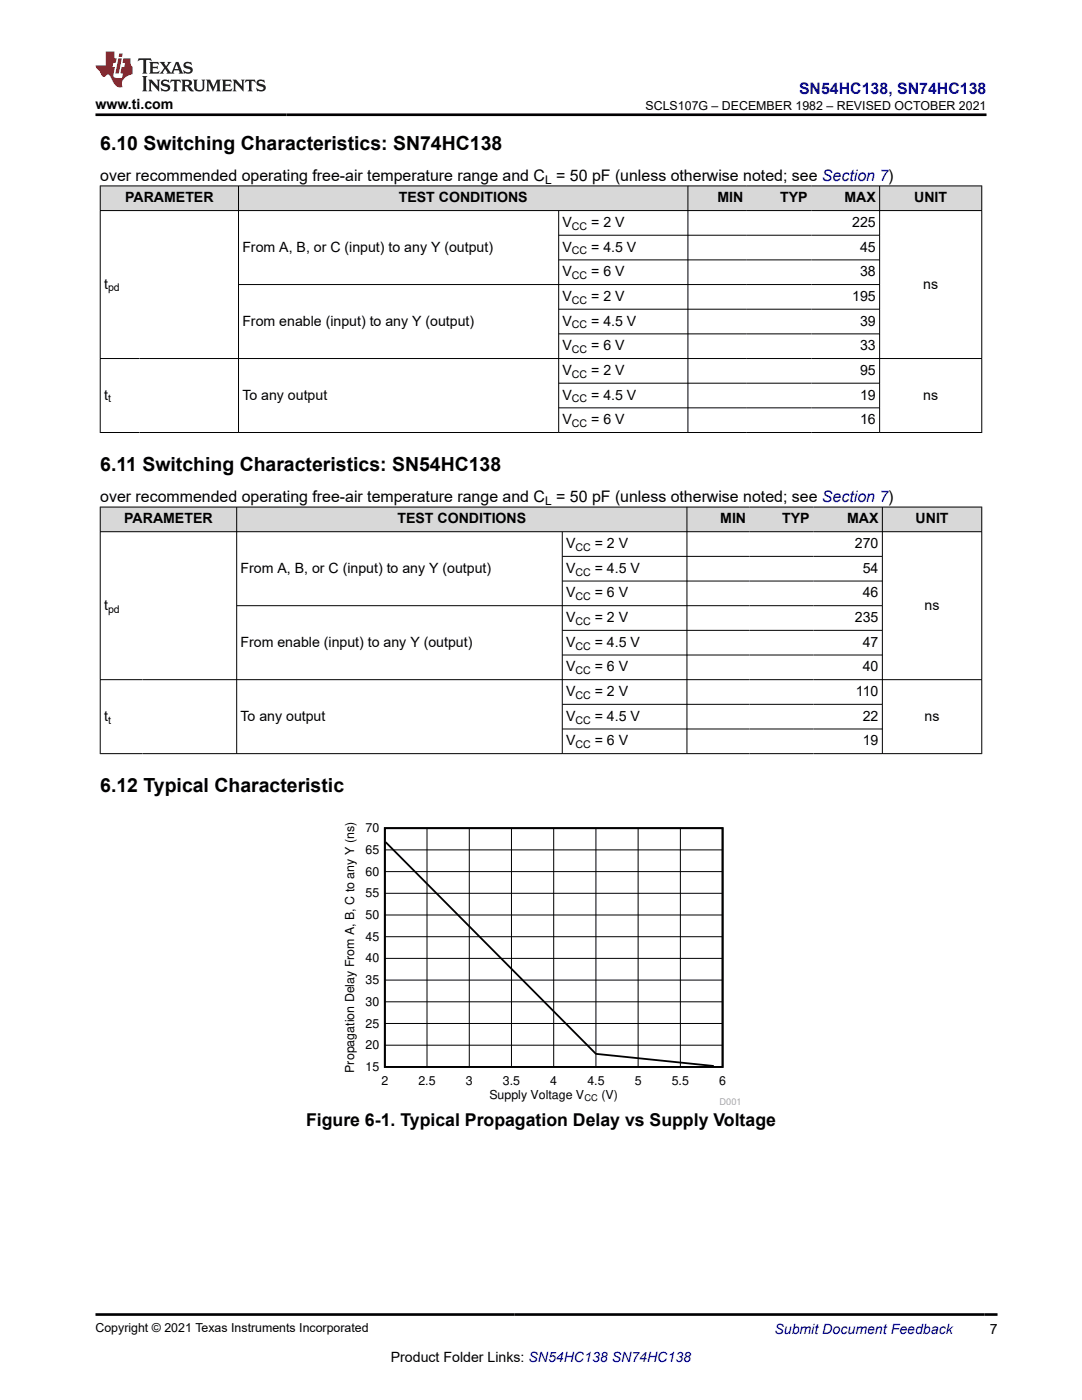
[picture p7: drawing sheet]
<svg xmlns="http://www.w3.org/2000/svg" width="216mm" height="279mm" viewBox="0 0 216 279" stroke-linecap="round" stroke-linejoin="round" font-family="sans-serif">
<g fill="#d8d8d8">
<path d="M20 37.1h175.9v4.9h-175.9z" fill-rule="evenodd"/>
<path d="M20.1 37.2h27.4v4.8h-27.4z" fill-rule="evenodd"/>
<path d="M47.7 37.2h89.5v4.8h-89.5z" fill-rule="evenodd"/>
<path d="M137.3 37.2h11.7v4.8h-11.7z" fill-rule="evenodd"/>
<path d="M149 37.2h12.9v4.8h-12.9z" fill-rule="evenodd"/>
<path d="M161.9 37.2h13.6v4.8h-13.6z" fill-rule="evenodd"/>
<path d="M175.6 37.2h20.2v4.8h-20.2z" fill-rule="evenodd"/>
</g>
<g fill="none" stroke="#000" stroke-width=".2">
<path d="M19.9 37.1h176.1M20 37v49.4M47.6 37v49.4M137.3 37v49.4M175.5 37v49.4M195.9 37v49.4M19.9 42h176.1M47.6 56.8h128M111.5 42v44.4M111.5 46.9h64.1M111.5 51.9h64.1M19.9 71.6h176.1"/>
<path d="M111.5 61.7h64.1M111.5 66.6h64.1M111.5 76.5h64.1M19.9 86.3h176.1M111.5 81.4h64.1"/>
</g>
<g fill="#d8d8d8">
<path d="M20 101.2h175.9v4.9h-175.9z" fill-rule="evenodd"/>
<path d="M20.1 101.3h27.1v4.8h-27.1z" fill-rule="evenodd"/>
<path d="M47.3 101.3h89.7v4.8h-89.7z" fill-rule="evenodd"/>
<path d="M137.1 101.3h12.5v4.8h-12.5z" fill-rule="evenodd"/>
<path d="M149.6 101.3h12.7v4.8h-12.7z" fill-rule="evenodd"/>
<path d="M162.3 101.3h13.7v4.8h-13.7z" fill-rule="evenodd"/>
<path d="M176.1 101.3h19.7v4.8h-19.7z" fill-rule="evenodd"/>
</g>
<g fill="none" stroke="#000" stroke-width=".2">
<path d="M19.9 101.2h176.1M19.9 106.1h176.1M20 101.1v49.4M47.2 101.1v49.4M112.2 106.1v44.4M112.2 111h63.9M112.2 116h63.9M137.1 101.1v49.4M176.1 101.1v49.4M195.9 101.1v49.4M19.9 135.6h176.1M47.2 120.9h128.9"/>
<path d="M112.2 125.8h63.9M112.2 130.7h63.9M19.9 150.4h176.1M112.2 140.6h63.9M112.2 145.5h63.9"/>
</g>
<path d="M68.3 164.2h79.3v56.3h-79.3z" fill-rule="evenodd" fill="#fff"/>
<path d="M76.8 165.3h67.4v47.6h-67.4zM77 168.1l41.9 42.2 23.5 2.4" fill="none" stroke="#000" stroke-width=".36"/>
<g fill="none" stroke="#000" stroke-width=".2">
<path d="M76.8 178.3h67.4M76.8 173.9h67.4M76.8 169.6h67.4M85.2 165.3v47.6M93.6 165.3v47.6M102.1 165.3v47.6M110.5 165.3v47.6M118.9 165.3v47.6M127.3 165.3v47.6M135.8 165.3v47.6M76.8 199.9h67.4M76.8 195.6h67.4"/>
<path d="M76.8 191.3h67.4M76.8 186.9h67.4M76.8 182.6h67.4M76.8 208.6h67.4M76.8 204.3h67.4"/>
</g>
<path d="M27.7 11.6l-.2 .6 .5-.2h.6v.1v2.2l-.2 .4h1l-.2-.4v-2.2v-.1h.5l.5 .2-.1-.6zM29.8 12.4l.2 .3v1.6l-.2 .4h1.9l.1-.6a1.08 1.08 0 0 1-1.3 .2v-.7h.6l.4 .2v-.7l-.4 .2h-.6v-.5l.2-.2a1 1 0 0 1 1 .3l-.1-.5zM31.8 12.4l1 1.1-1 1.2h.9l-.2-.2 .4-.8 .5 .8-.2 .2h1.6l-.2-.2 .1-.5h1l.1 .5-.1 .2h.9l-.2-.4-.8-1.9h-.5l-1 2.1-.8-1.1 .9-1h-.8l.2 .2-.5 .6-.3-.6 .1-.2zM35.2 12.8l.4 1h-.8zM36.8 12.5a.65 .65 0 0 0-.2 .7 .65 .65 0 0 0 .6 .5l.7 .1 .1 .3a.79 .79 0 0 1-.7 .4 .79 .79 0 0 1-.7-.5l.1 .7 .2-.1a.93 .93 0 0 0 1.1 0 .93 .93 0 0 0 .4-.9 1.46 1.46 0 0 0-1.2-.6l-.1-.3a1.09 1.09 0 0 1 1.2 .2l-.2-.6-.1 .1-.6-.2zM28.4 15.2l.2 .4v2.2l-.2 .4h1l-.2-.4v-2.2l.2-.4zM29.6 15.9l.2 .4v1.5l-.2 .4h.8l-.3-.4v-1.3l1.7 1.8v-2l.2-.4h-.8l.2 .2 .1 1.1-1.2-1.3zM32.3 16a.65 .65 0 0 0-.2 .8 .65 .65 0 0 0 .7 .4l.6 .2 .1 .2a.79 .79 0 0 1-.7 .4 .79 .79 0 0 1-.7-.5l.1 .7 .2-.1a.93 .93 0 0 0 1.1 .1 .93 .93 0 0 0 .4-1 1.46 1.46 0 0 0-1.2-.5l-.1-.4a1.09 1.09 0 0 1 1.2 .2l-.2-.6-.1 .1-.6-.1zM34.1 15.9l-.1 .6a.63 .63 0 0 1 .7-.3l.1 1.6-.3 .4h1l-.2-.4v-1.6a.66 .66 0 0 1 .8 .3l-.1-.6zM36.2 15.9l.2 .4v1.5l-.2 .4h.9l-.2-.2v-.7h.5l.1 .2a.79 .79 0 0 0 1.2 .6l-1-.9a.61 .61 0 0 0 .6-.6 .61 .61 0 0 0-.5-.7zM36.9 16.2h.2a.47 .47 0 0 1 .5 .1 .47 .47 0 0 1 .1 .5l-.2 .1-.6 .1zM38.5 15.9l.2 .2a2.27 2.27 0 0 0 .4 2 1.04 1.04 0 0 0 1.7-.7v-1.3l.2-.2h-.8l.2 .4v1.1a.6 .6 0 0 1-.6 .6 .6 .6 0 0 1-.6-.6v-1.1l.3-.4zM41.1 15.9l.2 .4v1.5l-.2 .4h.7l-.2-.4v-1.4l.9 1.9 .8-1.9v1.4l-.2 .4h1l-.3-.4v-1.5l.3-.4h-.8l-.7 1.5-.7-1.5zM44.3 15.9l.2 .4v1.5l-.2 .4h1.9l.1-.6a1.09 1.09 0 0 1-1.3 .2v-.7h.6l.4 .2v-.6l-.4 .2h-.6v-.6l.2-.1a1.01 1.01 0 0 1 1 .3l-.1-.6zM46.4 15.9l.3 .4v1.5l-.3 .4h.8l-.2-.4v-1.3l1.6 1.8v-2l.2-.4h-.7l.2 .2v1.1l-1.2-1.3zM49 15.9l-.1 .6a.63 .63 0 0 1 .8-.3v1.6l-.3 .4h1l-.2-.4v-1.6a.66 .66 0 0 1 .8 .3l-.1-.6zM51.4 16a.65 .65 0 0 0-.2 .8 .65 .65 0 0 0 .6 .4l.6 .2 .2 .2a.79 .79 0 0 1-.8 .4 .79 .79 0 0 1-.6-.5l.1 .7 .2-.1a.93 .93 0 0 0 1 .1 .93 .93 0 0 0 .5-1 1.46 1.46 0 0 0-1.3-.5l-.1-.4a1.09 1.09 0 0 1 1.3 .2l-.2-.6-.2 .1-.5-.1z" fill="#231f20"/>
<path d="M21.1 10.3v2.7h-2.1l.1 .4 .9 1a.95 .95 0 0 0 .9 .9 .59 .59 0 0 1 .6-.4 .59 .59 0 0 1 .5 .3l.4 .8a1.59 1.59 0 0 0 2.1 1.4 1.61 1.61 0 0 1 1-2.3l1-.3-.1-1.5a1.59 1.59 0 0 1-.4-1.7h-1.4l-.2 .9h.5l-.1 .9h-.5l-.2 .9v.3l.4 .1-.2 .9h-.6a.73 .73 0 0 1-1.1-.7l.3-1.5h-.5l.2-.9h.5l.2-.9h-.5v-1.3zM23.6 11.6l-.6 3.1h.7l.6-3.1zM23.8 10.7l-.1 .6h.7l.1-.6z" fill="#ed1c24"/>
<path d="M19 22.9h177.8M19.1 262.3h179.9" fill="none" stroke="#000" stroke-width=".53"/>
<g font-size="3.9">
<text x="20" y="29.9">6.10 Switching Characteristics: SN74HC138</text>
<text x="20" y="94">6.11 Switching Characteristics: SN54HC138</text>
<text x="20" y="158.1">6.12 Typical Characteristic</text>
</g>
<text font-size="3.5" x="61.1" y="224.7">Figure 6-1. Typical Propagation Delay vs Supply Voltage</text>
<text font-size="3.2" fill="#00f" x="159.4" y="18.7">SN54HC138, SN74HC138</text>
<g font-size="3.2">
<text x="20" y="36.1">over recommended operating free-air temperature range and C = 50 pF (unless otherwise noted; see Section 7)</text>
<text x="20" y="100.1">over recommended operating free-air temperature range and C = 50 pF (unless otherwise noted; see Section 7)</text>
</g>
<g font-size="2.8">
<text x="19" y="21.8">www.ti.com</text>
<text x="25" y="40.4">PARAMETER</text>
<text x="79.6" y="40.4">TEST CONDITIONS</text>
<text x="143.1" y="40.4">MIN</text>
<text x="155.7" y="40.4">TYP</text>
<text x="168.5" y="40.4">MAX</text>
<text x="182.4" y="40.4">UNIT</text>
<text x="112.2" y="45.3">V</text>
<text x="118" y="45.3">= 2 V</text>
<text x="170" y="45.3">225</text>
<text x="48.4" y="50.2">From A, B, or C (input) to any Y (output)</text>
<text x="112.2" y="50.2">V</text>
<text x="118" y="50.2">= 4.5 V</text>
<text x="171.6" y="50.2">45</text>
<text x="20.8" y="57.6">t</text>
<text x="112.2" y="55.1">V</text>
<text x="118" y="55.1">= 6 V</text>
<text x="171.6" y="55.1">38</text>
<text x="184.2" y="57.6">ns</text>
<text x="48.4" y="65">From enable (input) to any Y (output)</text>
<text x="112.2" y="60.1">V</text>
<text x="112.2" y="65">V</text>
<text x="118" y="60.1">= 2 V</text>
<text x="118" y="65">= 4.5 V</text>
<text x="170" y="60.1">195</text>
<text x="171.6" y="65">39</text>
<text x="112.2" y="69.9">V</text>
<text x="118" y="69.9">= 6 V</text>
<text x="171.6" y="69.9">33</text>
<text x="112.2" y="74.8">V</text>
<text x="118" y="74.8">= 2 V</text>
<text x="171.6" y="74.8">95</text>
<text x="20.8" y="79.7">t</text>
<text x="48.4" y="79.7">To any output</text>
<text x="112.2" y="79.7">V</text>
<text x="118" y="79.7">= 4.5 V</text>
<text x="171.6" y="79.7">19</text>
<text x="184.2" y="79.7">ns</text>
<text x="112.2" y="84.7">V</text>
<text x="118" y="84.7">= 6 V</text>
<text x="171.6" y="84.7">16</text>
<text x="24.8" y="104.5">PARAMETER</text>
<text x="79.3" y="104.5">TEST CONDITIONS</text>
<text x="143.7" y="104.5">MIN</text>
<text x="156.1" y="104.5">TYP</text>
<text x="169" y="104.5">MAX</text>
<text x="182.7" y="104.5">UNIT</text>
<text x="113" y="109.4">V</text>
<text x="118.7" y="109.4">= 2 V</text>
<text x="170.6" y="109.4">270</text>
<text x="48" y="114.3">From A, B, or C (input) to any Y (output)</text>
<text x="113" y="114.3">V</text>
<text x="113" y="119.2">V</text>
<text x="118.7" y="114.3">= 4.5 V</text>
<text x="118.7" y="119.2">= 6 V</text>
<text x="172.2" y="114.3">54</text>
<text x="172.2" y="119.2">46</text>
<text x="20.8" y="121.7">t</text>
<text x="113" y="124.2">V</text>
<text x="118.7" y="124.2">= 2 V</text>
<text x="170.6" y="124.2">235</text>
<text x="184.5" y="121.7">ns</text>
<text x="48" y="129.1">From enable (input) to any Y (output)</text>
<text x="113" y="129.1">V</text>
<text x="118.7" y="129.1">= 4.5 V</text>
<text x="172.2" y="129.1">47</text>
<text x="113" y="134">V</text>
<text x="118.7" y="134">= 6 V</text>
<text x="172.2" y="134">40</text>
<text x="20.8" y="143.8">t</text>
<text x="48" y="143.8">To any output</text>
<text x="113" y="138.9">V</text>
<text x="113" y="143.8">V</text>
<text x="118.7" y="138.9">= 2 V</text>
<text x="118.7" y="143.8">= 4.5 V</text>
<text x="170.8" y="138.9">110</text>
<text x="172.2" y="143.8">22</text>
<text x="184.5" y="143.8">ns</text>
<text x="113" y="148.8">V</text>
<text x="118.7" y="148.8">= 6 V</text>
<text x="172.2" y="148.8">19</text>
<text x="197.5" y="266.1">7</text>
<text x="78" y="271.7">Product Folder Links: SN54HC138 SN74HC138</text>
</g>
<text font-size="2.8" fill="#00f" x="154.5" y="266.2">Submit Document Feedback</text>
<g font-size="2.5">
<text x="128.8" y="21.9">SCLS107G – DECEMBER 1982 – REVISED OCTOBER 2021</text>
<text x="72.9" y="166.1">70</text>
<text x="72.9" y="170.4">65</text>
<text x="72.9" y="179.1">55</text>
<text x="72.9" y="174.8">60</text>
<text x="72.9" y="183.4">50</text>
<text x="72.9" y="187.7">45</text>
<text x="72.9" y="196.4">35</text>
<text x="72.9" y="192.1">40</text>
<text x="72.9" y="200.7">30</text>
<text x="72.9" y="209.4">20</text>
<text x="72.9" y="205.1">25</text>
<text x="70.7" y="214.1" transform="rotate(-90 70.7 214.1)">Propagation Delay From A, B, C to any Y (ns)</text>
<text x="72.9" y="213.7">15</text>
<text x="76.1" y="216.5">2</text>
<text x="83.5" y="216.5">2.5</text>
<text x="93" y="216.5">3</text>
<text x="97.7" y="219.4">Supply Voltage V</text>
<text x="100.3" y="216.5">3.5</text>
<text x="109.8" y="216.5">4</text>
<text x="117.2" y="216.5">4.5</text>
<text x="120" y="219.4">(V)</text>
<text x="126.7" y="216.5">5</text>
<text x="134" y="216.5">5.5</text>
<text x="143.5" y="216.5">6</text>
<text x="19" y="265.9">Copyright © 2021 Texas Instruments Incorporated</text>
</g>
<g font-size="2.4">
<text x="108.8" y="36.7">L</text>
<text x="108.8" y="100.8">L</text>
</g>
<g font-size="2.1">
<text x="114.1" y="45.9">CC</text>
<text x="114.1" y="50.8">CC</text>
<text x="21.6" y="58.2">pd</text>
<text x="114.1" y="55.7">CC</text>
<text x="114.1" y="60.6">CC</text>
<text x="114.1" y="65.5">CC</text>
<text x="114.1" y="70.5">CC</text>
<text x="114.1" y="75.4">CC</text>
<text x="21.6" y="80.3">t</text>
<text x="114.1" y="80.3">CC</text>
<text x="114.1" y="85.2">CC</text>
<text x="114.8" y="110">CC</text>
<text x="114.8" y="114.9">CC</text>
<text x="114.8" y="119.8">CC</text>
<text x="21.6" y="122.3">pd</text>
<text x="114.8" y="124.7">CC</text>
<text x="114.8" y="129.6">CC</text>
<text x="114.8" y="134.6">CC</text>
<text x="114.8" y="139.5">CC</text>
<text x="21.6" y="144.4">t</text>
<text x="114.8" y="144.4">CC</text>
<text x="114.8" y="149.3">CC</text>
</g>
<text font-size="1.8" x="116.6" y="219.8">CC</text>
<text font-size="1.8" fill="#a8a8a8" x="143.6" y="220.5">D001</text>
</svg>
